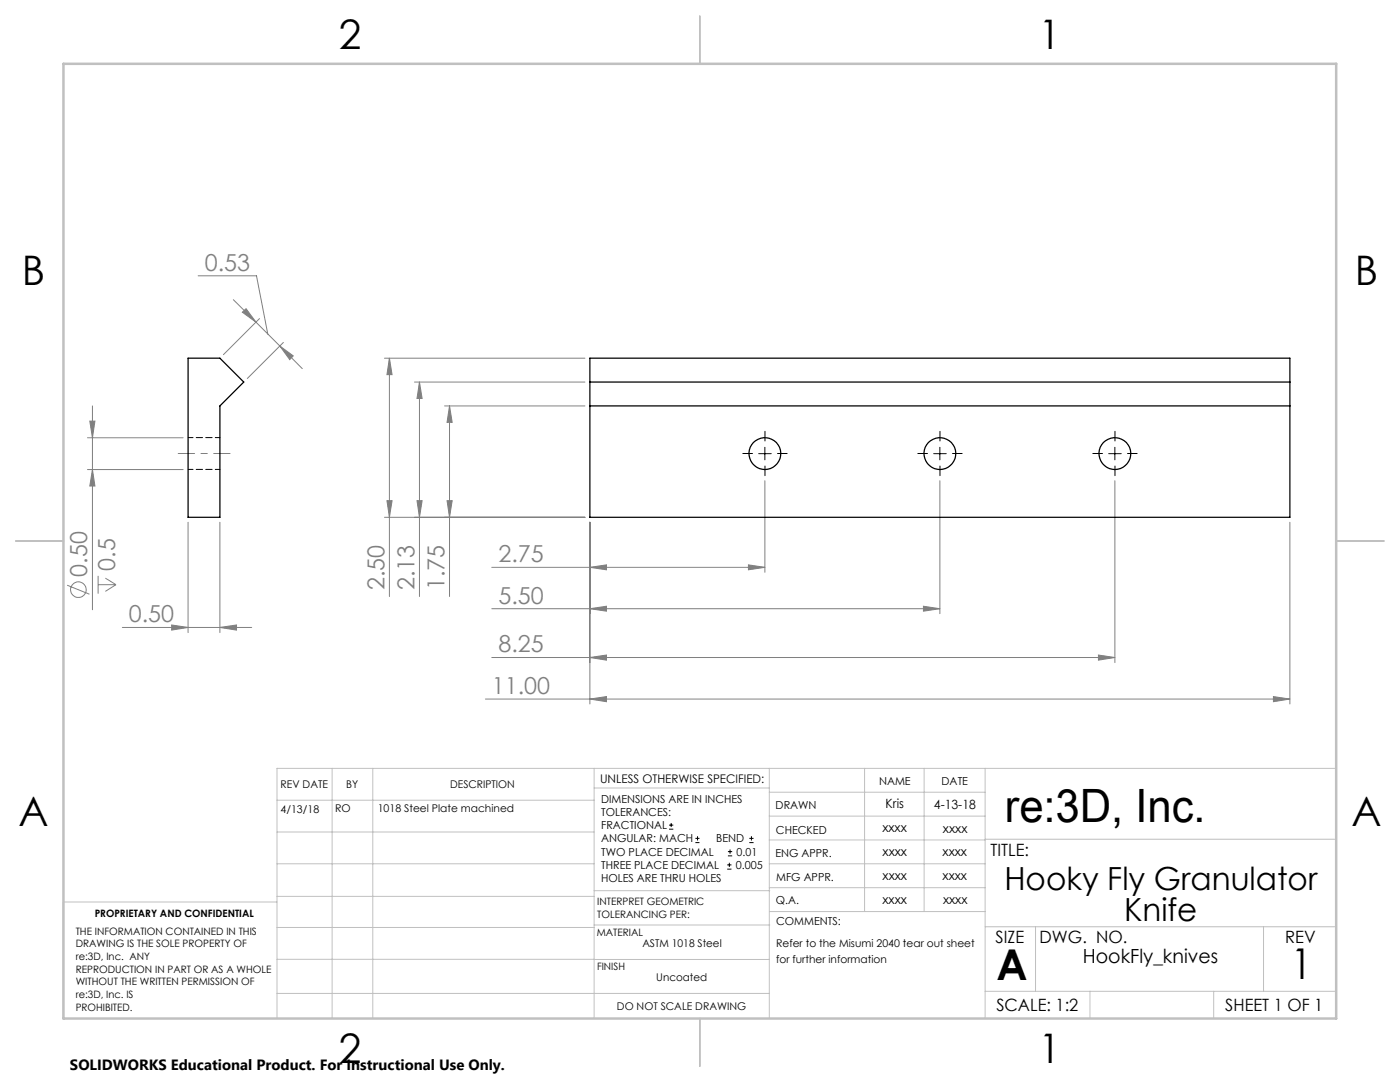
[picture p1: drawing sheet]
<svg xmlns="http://www.w3.org/2000/svg" width="279mm" height="216mm" viewBox="0 0 279 216" stroke-linecap="round" stroke-linejoin="round" font-family="sans-serif">
<g fill="none" stroke="#808080" stroke-width=".2">
<path d="M39.5 55h11.7l2.2 11.7M46.6 59.8l4.5 4.5M48.4 62.3l.7-.7 2 2.7zM51.1 64.3l4.7 4.7M51.8 63.6l-7.2 7.2M55.8 69l4.5 4.6M55.8 69l2.7 2-.7 .8zM56.6 68.3l-7.2 7.2M76.7 71.5h40M77.7 71.5v47.5M77.7 71.5l.5 3.3h-1zM82.7 76.2h34"/>
<path d="M83.7 76.2v42.8M83.7 76.2l.5 3.3h-1zM17.5 93.7h19M17.5 87.3h19M17.9 84h1l-.4 3.3zM18.5 81v40.7M18.5 93.7l.4 3.3h-1zM77.2 99.9h1l-.5 3.3zM83.2 99.9h1l-.5 3.3zM88.7 81h28M89.2 99.9h1l-.5 3.3zM89.7 81v38"/>
<path d="M89.7 81l.5 3.3h-1zM152.6 95.9v18.3M187.6 95.9v26.5M222.5 95.9v36.3M13.4 116.8l4.5 1.8M19.6 114.9v3.6M19.6 116.7h3.5M21 115.4l2.1 1.3M23.1 116.7l-2.1 1.3M37.5 104.2v22M43.9 104.2v22M76.7 103.2h40"/>
<path d="M98.1 113.2h54.5M117.7 113.2l3.3-.5v1zM117.7 104.2v36.3M149.4 112.7l3.2 .5-3.2 .5zM257.4 104.2v36.3M24.4 125.2h25.8M34.3 124.7l3.2 .5-3.2 .5zM43.9 125.2l3.3-.5v1zM96.9 139.5h160.5M98.1 121.5h89.5M98.1 131.2h124.4M117.7 121.5l3.3-.5v1z"/>
<path d="M117.7 131.2l3.3-.5v1zM117.7 139.5l3.3-.5v1zM184.3 121l3.3 .5-3.3 .5zM219.2 130.7l3.3 .5-3.3 .5zM254.1 139l3.3 .5-3.3 .5z"/>
<circle cx="15.6" cy="117.7" r="1.56"/>
</g>
<g fill="none" stroke="#000" stroke-width=".2">
<path d="M151.4 90.5h2.5M152.6 89.3v2.5M186.3 90.5h2.5M187.6 89.3v2.5M221.3 90.5h2.5M222.5 89.3v2.5M133.5 165.5h.9M133.5 164.6h.9M133.9 164.2v.8M138.8 168.1h.8M138.8 167.3h.8M139.2 166.9v.8"/>
<path d="M145.1 173.4h.9M145.1 172.6h.9M145.3 170.8h.8M145.3 169.9h.8M145.6 172.2v.8M145.7 169.5v.9M149.5 168.1h.9M149.5 167.3h.9M150 166.9v.8"/>
</g>
<path d="M150.2 90.5h-2M152.7 88v-1.9M152.7 93v1.9M155.2 90.5h1.9M185.1 90.5h-1.9M187.6 88v-1.9M187.6 93v1.9M190.1 90.5h1.9M220 90.5h-1.9M222.5 88v-1.9M222.5 93v1.9M225 90.5h1.9" fill="none" stroke="#000" stroke-width=".2" stroke-dasharray="15.2 1.3 1.3 1.3"/>
<path d="M35.6 90.5h10.3" fill="none" stroke="#808080" stroke-width=".2" stroke-dasharray="15.2 1.3 1.3 1.3" stroke-dashoffset="12"/>
<g fill="none" stroke="#c0c0c0" stroke-width=".2">
<path d="M55.3 159.7h63.3M66.3 153.3v49.9M74.4 153.3v49.9M118.6 153.3v49.9M118.6 157.2h34.9M153.5 153.3v49.9M153.5 158.1h43.1M172.5 153.3v28.6M184.4 153.3v28.6M196.6 153.3v49.9M266.7 153.3h-211.4v49.9M55.3 178.9h63.3"/>
<path d="M55.3 172.4h63.3M55.3 166h63.3M55.3 180h-42.7v23.2M118.6 177.7h35M153.5 167.6h43.1M153.5 162.8h43.1M153.5 172.4h43.1M153.5 177.1h43.1M196.6 167.5h70.1M55.3 198.2h98.2M55.3 191.4l98.2 .1M55.3 185.1h63.3"/>
<path d="M118.6 184.6h35M153.6 181.9h43M196.6 197.8h70.1M196.6 184.9h70.1M206.7 184.9v12.9M217.5 197.8v5.4M242.2 197.8v5.4M252.2 184.9v12.9"/>
</g>
<path d="M139.7 3.2v9.5M3.1 107.9h9.6M266.7 107.9h9.5M139.7 203.2v9.6" fill="none" stroke="#c0c0c0" stroke-width=".25"/>
<path d="M12.7 12.7h254v190.5h-254z" fill="none" stroke="#c0c0c0" stroke-width=".5"/>
<g fill="#808080">
<path d="M55.8 69l2.7 2-.7 .8zM48.4 62.3l.7-.7 2 2.7zM117.7 113.2l3.3-.5v1zM149.4 112.7l3.2 .5-3.2 .5zM117.7 121.5l3.3-.5v1zM184.3 121l3.3 .5-3.3 .5zM117.7 131.2l3.3-.5v1zM219.2 130.7l3.3 .5-3.3 .5zM117.7 139.5l3.3-.5v1zM254.1 139l3.3 .5-3.3 .5z"/>
<path d="M18.5 93.7l.4 3.3h-1zM17.9 84h1l-.4 3.3zM89.2 99.9h1l-.5 3.3zM89.7 81l.5 3.3h-1zM83.2 99.9h1l-.5 3.3zM83.7 76.2l.5 3.3h-1zM77.2 99.9h1l-.5 3.3zM77.7 71.5l.5 3.3h-1z"/>
<path d="M34.3 124.7l3.2 .5-3.2 .5zM43.9 125.2l3.3-.5v1z"/>
</g>
<g fill="none" stroke="#000" stroke-width=".25">
<path d="M37.5 71.5h6.4l4.7 4.7-4.7 4.8v22.2h-6.4zM117.7 71.5h139.7v31.7h-139.7zM117.7 76.2h139.7M117.7 81h139.7"/>
<circle cx="152.6" cy="90.5" r="3.2"/>
<circle cx="187.6" cy="90.5" r="3.2"/>
<circle cx="222.5" cy="90.5" r="3.2"/>
</g>
<path d="M37.6 93.7h6.3M43.9 87.3h-6.3" fill="none" stroke="#000" stroke-width=".2" stroke-dasharray="1.3 .6" stroke-dashoffset=".3"/>
<text font-size="9.2" x="200.5" y="164.1">re:3D, Inc.</text>
<g font-size="8.5">
<text x="198.9" y="195.5">A</text>
<text x="257.6" y="195.4">1</text>
</g>
<g font-size="8.1">
<text x="67.6" y="9.7">2</text>
<text x="207.3" y="9.7">1</text>
<text x="4.4" y="57">B</text>
<text x="270.4" y="57">B</text>
<text x="3.7" y="164.9">A</text>
<text x="269.7" y="164.9">A</text>
<text x="67.6" y="212.2">2</text>
<text x="207.3" y="212.2">1</text>
</g>
<g font-size="6.3">
<text x="200.4" y="177.5">Hooky Fly Granulator</text>
<text x="224.4" y="183.9">Knife</text>
</g>
<g font-size="4.7" fill="#808080">
<text x="40.9" y="54">0.53</text>
<text x="23" y="113.9" transform="rotate(-90 23 113.9)">0.5</text>
<text x="99.5" y="112.2">2.75</text>
<text x="17.4" y="115.1" transform="rotate(-90 17.4 115.1)">0.50</text>
<text x="76.7" y="117.7" transform="rotate(-90 76.7 117.7)">2.50</text>
<text x="82.7" y="117.7" transform="rotate(-90 82.7 117.7)">2.13</text>
<text x="88.7" y="117.7" transform="rotate(-90 88.7 117.7)">1.75</text>
<text x="25.7" y="124.2">0.50</text>
<text x="99.5" y="120.4">5.50</text>
<text x="99.5" y="130.2">8.25</text>
<text x="98.2" y="138.5">11.00</text>
</g>
<text font-size="3.9" x="216.1" y="192.1">HookFly_knives</text>
<g font-size="3.4">
<text x="197.7" y="170.8">TITLE:</text>
<text x="198.7" y="188.1">SIZE</text>
<text x="207.5" y="188.1">DWG. NO.</text>
<text x="256.5" y="188.2">REV</text>
<text x="198.8" y="201.7">SCALE: 1:2</text>
<text x="244.5" y="201.7">SHEET 1 OF 1</text>
</g>
<text font-size="3" x="14" y="213.5">SOLIDWORKS Educational Product. For Instructional Use Only.</text>
<g font-size="2.5">
<text x="176.7" y="161.3">Kris</text>
<text x="186.4" y="161.4">4-13-18</text>
<text x="176.1" y="166.1">xxxx</text>
<text x="188.2" y="166.2">xxxx</text>
<text x="176.1" y="170.8">xxxx</text>
<text x="188.1" y="170.8">xxxx</text>
<text x="176.1" y="175.6">xxxx</text>
<text x="188.1" y="175.6">xxxx</text>
<text x="176.1" y="180.4">xxxx</text>
<text x="188.2" y="180.3">xxxx</text>
</g>
<text font-size="2.4" x="119.8" y="156.2">UNLESS OTHERWISE SPECIFIED:</text>
<g font-size="2.2">
<text x="120" y="160.1">DIMENSIONS ARE IN INCHES</text>
<text x="154.8" y="161.4">DRAWN</text>
<text x="175.4" y="156.6">NAME</text>
<text x="187.9" y="156.7">DATE</text>
<text x="120" y="162.8">TOLERANCES:</text>
<text x="120" y="165.4">FRACTIONAL</text>
<text x="154.9" y="166.3">CHECKED</text>
<text x="120" y="173.4">THREE PLACE DECIMAL</text>
<text x="120" y="168.1">ANGULAR: MACH</text>
<text x="120" y="170.7">TWO PLACE DECIMAL</text>
<text x="142.9" y="168.1">BEND</text>
<text x="146.9" y="173.4">0.005</text>
<text x="147" y="170.7">0.01</text>
<text x="154.8" y="171">ENG APPR.</text>
<text x="120" y="176">HOLES ARE THRU HOLES</text>
<text x="154.9" y="175.7">MFG APPR.</text>
<text x="154.9" y="180.4">Q.A.</text>
<text x="154.9" y="184.6">COMMENTS:</text>
</g>
<g font-size="2.1">
<text x="56" y="157.2">REV DATE</text>
<text x="69.1" y="157.2">BY</text>
<text x="89.8" y="157.2">DESCRIPTION</text>
<text x="56" y="162.2">4/13/18</text>
<text x="66.9" y="162.1">RO</text>
<text x="75.4" y="162.1">1018 Steel Plate machined</text>
<text x="128.2" y="189">ASTM 1018 Steel</text>
<text x="154.9" y="189">Refer to the Misumi 2040 tear out sheet</text>
<text x="131" y="195.8">Uncoated</text>
<text x="154.9" y="192.1">for further information</text>
<text x="123.1" y="201.6">DO NOT SCALE DRAWING</text>
</g>
<g font-size="2">
<text x="18.9" y="182.9">PROPRIETARY AND CONFIDENTIAL</text>
<text x="119.2" y="180.6">INTERPRET GEOMETRIC</text>
<text x="119.2" y="183.1">TOLERANCING PER:</text>
<text x="15.1" y="186.5">THE INFORMATION CONTAINED IN THIS</text>
<text x="15.1" y="189">DRAWING IS THE SOLE PROPERTY OF</text>
<text x="15.1" y="191.6">re:3D, Inc. ANY</text>
<text x="119.1" y="186.7">MATERIAL</text>
<text x="15.1" y="194.1">REPRODUCTION IN PART OR AS A WHOLE</text>
<text x="15.1" y="196.6">WITHOUT THE WRITTEN PERMISSION OF</text>
<text x="119.1" y="193.5">FINISH</text>
<text x="15.1" y="199.1">re:3D, Inc. IS</text>
<text x="15.1" y="201.7">PROHIBITED.</text>
</g>
</svg>
